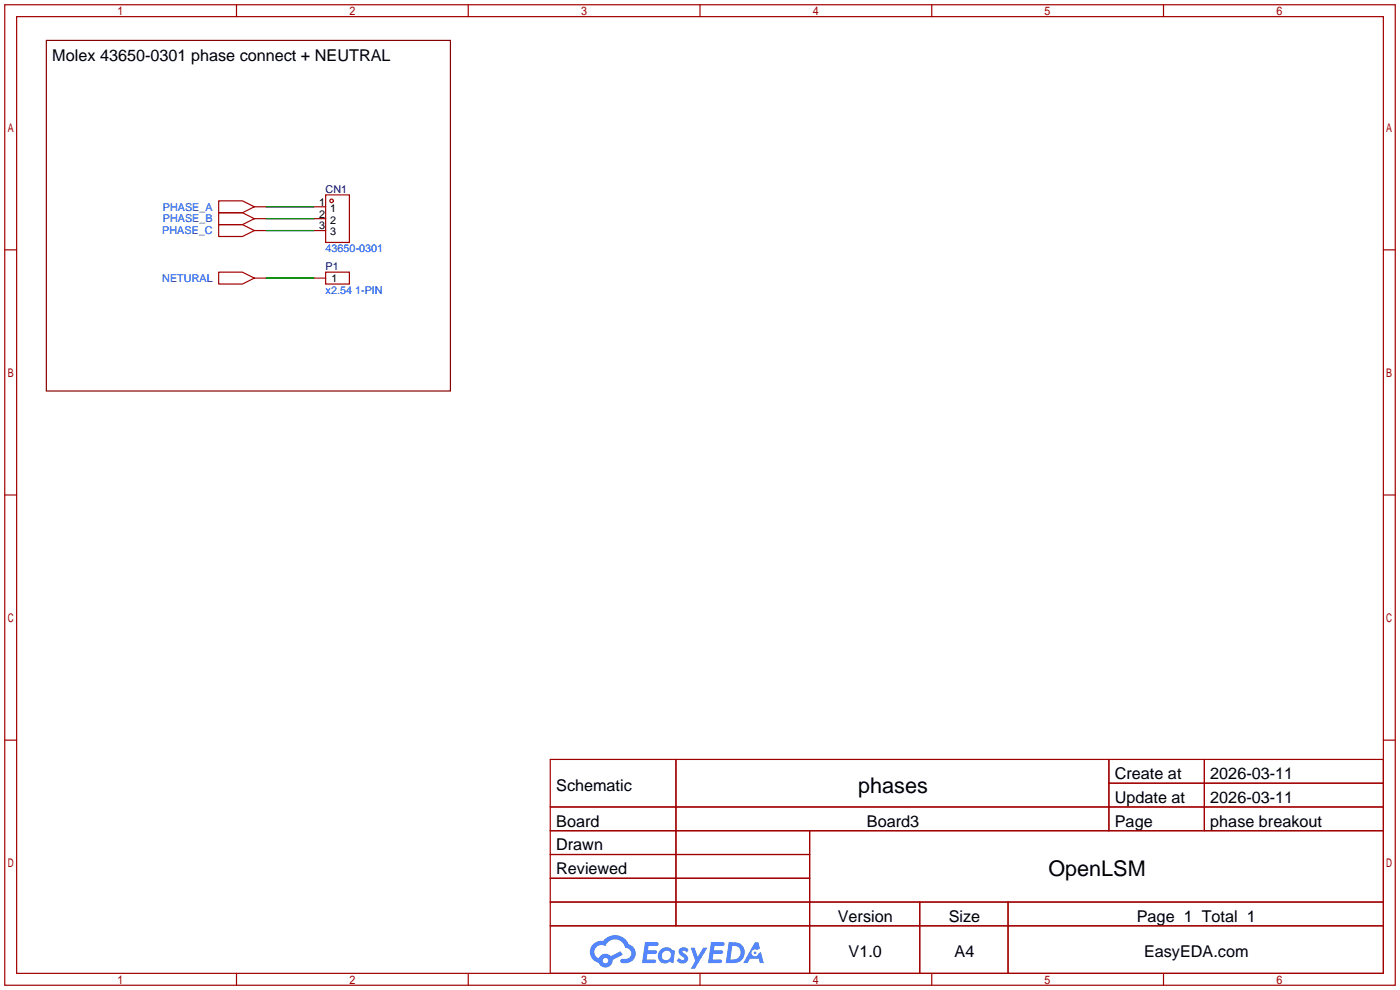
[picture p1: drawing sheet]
<svg xmlns="http://www.w3.org/2000/svg" width="299mm" height="212mm" viewBox="0 0 299 212" stroke-linecap="round" stroke-linejoin="round" font-family="sans-serif">
<g fill="none" stroke="#a10000" stroke-width=".25">
<path d="M1 1h297.2v209.6h-297.2zM3.6 3.6h292.1v204.4h-292.1zM50.5 1v2.6M100.1 1v2.6M149.6 1v2.6M199.1 1v2.6M248.7 1v2.6M1 53.4h2.6M295.7 53.4h2.5M1 105.8h2.6M295.7 105.8h2.5M1 158.2h2.6"/>
<path d="M295.7 158.2h2.5M117.6 162.3h178.1v45.7h-178.1zM117.6 172.5h178.1M117.6 177.5h178.1M144.5 162.3v35.6M173 177.5v30.5M237 162.3v15.2M237 167.4h58.7M257.4 162.3v15.2M117.6 182.6h55.4M117.6 192.8h178.1M117.6 187.7h55.4"/>
<path d="M117.6 197.9h178.1M196.6 192.8v15.2M215.4 192.8v15.2M50.5 208v2.6M100.1 208v2.6M149.6 208v2.6M199.1 208v2.6M248.7 208v2.6"/>
</g>
<g fill="#5487ff">
<path d="M145.3 202.7a1.3 1.3 0 0 1 1.9 .3l-.4 .6a.54 .54 0 0 0-.9-.2l.1 .2a1.34 1.34 0 0 1 .9 1.8 1.47 1.47 0 0 1-2.3-.1l.5-.6 .8 .5a.31 .31 0 0 0 .4-.3 .31 .31 0 0 0-.3-.4 1.12 1.12 0 0 1-.7-1.8z"/>
<path d="M147.6 202.5h.9l.6 2 1.2-2h.9l-2.7 4.6h-.9l1-1.7z"/>
<path d="M137.8 201.4h1.7a1.31 1.31 0 0 1 1.2 .2 .4 .4 0 0 1-.3 .5l-1.8 .1-.1 .9h1.6a.4 .4 0 0 1 .4 .4 .4 .4 0 0 1-.5 .4h-1.6l-.2 1.2h1.4a.46 .46 0 0 1 .5 0 .46 .46 0 0 1 .1 .5l-.4 .2h-2.6z"/>
<path d="M151.9 201.4h1.7a1.32 1.32 0 0 1 1.2 .2 .39 .39 0 0 1-.3 .5l-1.8 .1-.1 .9h1.6a.4 .4 0 0 1 .4 .4 .4 .4 0 0 1-.4 .4h-1.7l-.2 1.2h1.4a.46 .46 0 0 1 .5 0 .46 .46 0 0 1 .1 .5l-.4 .2h-2.6z"/>
<path d="M161.3 201.4h.8l.3 1.3-.6 .4a.75 .75 0 0 0-1.1 .3 .75 .75 0 0 0 .5 1 .75 .75 0 0 0 .9-.7l.5-.2 .6 2.3h-.8l-.3-.9h-1.8l-.5 .9h-1z"/>
<path d="M155.7 201.4l-.6 4.4h1.5a2.27 2.27 0 0 0 2.6-2.2 2.27 2.27 0 0 0-2.7-2.2zM156.5 202.1a1.5 1.5 0 0 1 1.8 1.6 1.5 1.5 0 0 1-1.9 1.4h-.3z"/>
<path d="M141.2 203a1.6 1.6 0 0 0-.3 2.3 1.6 1.6 0 0 0 2.3 .2l.7 .3 .3-2.4-.1-.3-.5-.1a1.58 1.58 0 0 0-2.4 0zM141.8 203.5a.98 .98 0 0 1 1.6 .4 .98 .98 0 0 1-1.1 1.3 .94 .94 0 0 1-.9-.7 .94 .94 0 0 1 .4-1z"/>
<path d="M126.8 201.8a2.37 2.37 0 0 0 1.1 4 1.54 1.54 0 0 0 1.8 1 1.54 1.54 0 0 0 1.2-1.6l2.2-1.1-.5-.8-2 1a1.57 1.57 0 0 0-2.7 .5 1.5 1.5 0 0 1-.7-2.1 1.5 1.5 0 0 1 2.2-.5 2.23 2.23 0 0 1 2.3-1.4 2.23 2.23 0 0 1 2 1.8 1.16 1.16 0 0 1 1.2 1.1 1.16 1.16 0 0 1-1.1 1.2h-.7a.47 .47 0 0 0-.5 .4 .47 .47 0 0 0 .4 .5 2.17 2.17 0 0 0 2.5-.9 2.17 2.17 0 0 0-.3-2.7l-.8-.4a3.2 3.2 0 0 0-5.5-.7l-1.1 .1zM128.8 205.3a.6 .6 0 0 1 1.2 0 .6 .6 0 0 1-1.2 0z"/>
<circle cx="161.4" cy="203.6" r=".28"/>
</g>
<g fill="none" stroke="#a10000" stroke-width=".25">
<path d="M46.7 42.9h5.1l2.6 1.3-2.6 1.3h-5.1zM46.7 45.5h5.1l2.6 1.2-2.6 1.3h-5.1zM46.7 48h5.1l2.6 1.3-2.6 1.2h-5.1zM46.7 58.2h5.1l2.6 1.2-2.6 1.3h-5.1zM54.4 44.2h2.5M54.4 46.7h2.5M54.4 49.3h2.5M54.4 59.4h2.5M67.1 44.2h2.5M67.1 46.7h2.5M67.1 49.3h2.5M67.1 59.4h2.5"/>
<path d="M69.6 41.7h5.1v10.1h-5.1zM69.6 58.2h5.1v2.5h-5.1z"/>
<circle cx="70.9" cy="42.9" r=".38"/>
</g>
<path d="M9.9 8.6h86.4v75h-86.4z" fill="none" stroke="#870000" stroke-width=".25"/>
<path d="M56.9 44.2h10.2M56.9 46.7h10.2M56.9 49.3h10.2M56.9 59.4h10.2" fill="none" stroke="#008700" stroke-width=".25"/>
<g font-size="4.6">
<text x="183.4" y="169.4">phases</text>
<text x="224.1" y="187.2">OpenLSM</text>
</g>
<g font-size="3.5">
<text x="11.2" y="13">Molex 43650-0301 phase connect + NEUTRAL</text>
<text x="238.3" y="166.5">Create at</text>
<text x="258.7" y="166.5">2026-03-11</text>
<text x="118.9" y="169.1">Schematic</text>
<text x="238.3" y="171.6">Update at</text>
<text x="258.7" y="171.6">2026-03-11</text>
<text x="118.9" y="176.7">Board</text>
<text x="185.3" y="176.7">Board3</text>
<text x="238.3" y="176.7">Page</text>
<text x="258.7" y="176.7">phase breakout</text>
<text x="118.9" y="181.8">Drawn</text>
<text x="118.9" y="186.8">Reviewed</text>
<text x="179.1" y="197">Version</text>
<text x="202.8" y="197">Size</text>
<text x="243" y="197">Page 1 Total 1</text>
<text x="181.4" y="204.6">V1.0</text>
<text x="204" y="204.6">A4</text>
<text x="244.5" y="204.6">EasyEDA.com</text>
</g>
<g font-size="2.3" fill="#000080">
<text x="69.6" y="41.2">CN1</text>
<text x="69.6" y="57.7">P1</text>
</g>
<g font-size="2.3" fill="#00f">
<text x="34.8" y="45">PHASE_A</text>
<text x="34.8" y="47.5">PHASE_B</text>
<text x="34.7" y="50.1">PHASE_C</text>
<text x="69.6" y="53.9">43650-0301</text>
<text x="34.7" y="60.2">NETURAL</text>
<text x="69.6" y="62.8">x2.54 1-PIN</text>
</g>
<g font-size="2.3">
<text x="68.2" y="44">1</text>
<text x="68.2" y="46.5">2</text>
<text x="70.5" y="45.2">1</text>
<text x="70.5" y="47.8">2</text>
<text x="68.2" y="49">3</text>
<text x="70.5" y="50.3">3</text>
<text x="70.9" y="60.2">1</text>
</g>
</svg>
